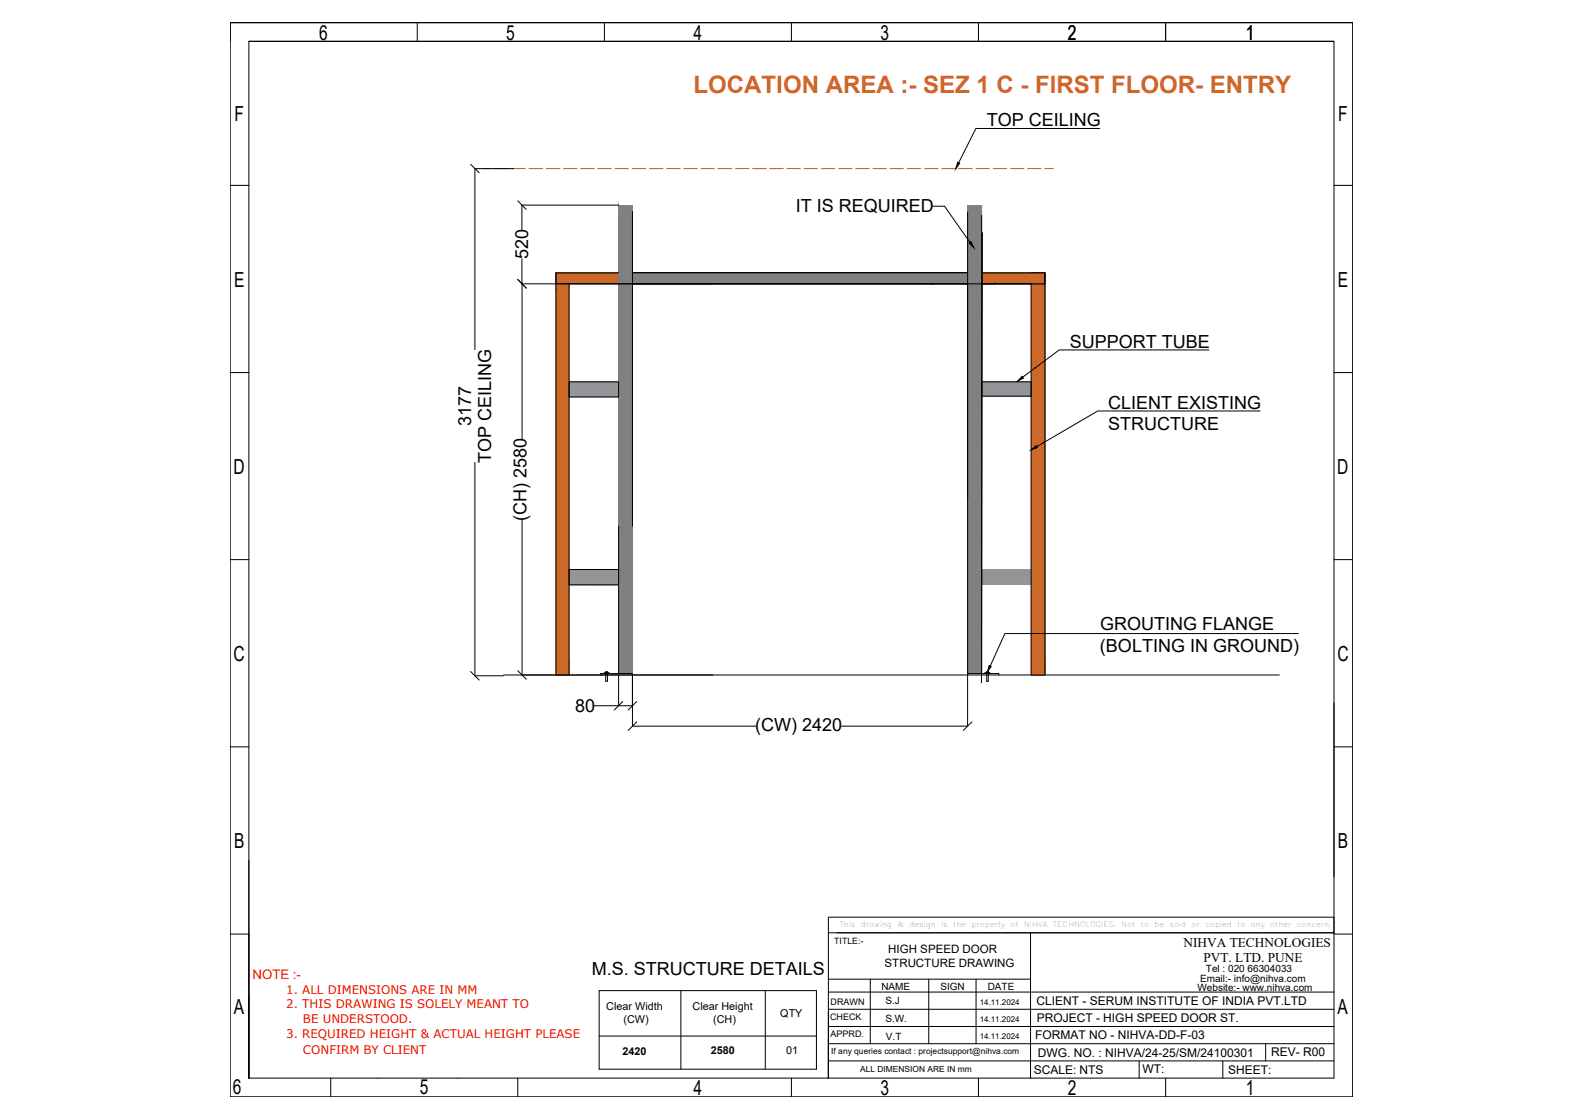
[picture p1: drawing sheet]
<svg xmlns="http://www.w3.org/2000/svg" width="420mm" height="297mm" viewBox="0 0 420 297" stroke-linecap="round" stroke-linejoin="round" font-family="sans-serif">
<!-- layer: 0 -->
<g fill="none" stroke="#000" stroke-width=".27">
<path d="M61.2 6h298.3v285.4h-298.3zM66.1 11h288.4v275.4h-288.4zM66.1 11h288.4M110.9 6v5M160.6 6v5M210.3 6v5M260 6v5M309.8 6v5M359.5 6h-298.3v5M292.3 34.1h-33l-4.5 9.1M61.2 49.2h4.9M125.1 43.7l2.3 2.2"/>
<path d="M136.5 44.8h-10.3v48.1M137.6 53.4l2.2 2.2M164.4 58.3v120.7M164.4 54.5h-25.7v6.6M168.1 56.2v136.7h32.9M248 54.8h3l6.8 9.6M257.1 56.3v136.6h-33.5M260.9 57.2v122.1M354.5 49.2h5M137.6 74.3l2.3 2.3M138.7 75.4h125.9M138.7 68.7v47.9"/>
<path d="M138.7 75.4h.1M147.8 72.5v106.8h3.4v-103.9M164.4 72.5h-16.6v2.9h16.6M168.1 72.4h89M261.1 72.5h16.6v2.9h-16.6h12.9v103.9h3.7v-106.8M261.1 61.8l-.3 119.6M264.6 75.4h.1M274 72.5h3.7M277.7 72.5v3.1M61.2 99h4.9M321.3 93h-39.8l-9.7 7.2M354.5 99h5"/>
<path d="M151.2 101.4h13.2v4.1h-13.2zM260.9 101.4v3.9M261 101.4h13v3.9h-13M334.9 109.2h-43.2l-16.2 9.5M126.2 122.8v56.7h7.6M138.7 138.2v41.1M61.2 148.7h4.9M151.2 151.3h13.2v4.1h-13.2zM260.9 151.3v4M354.5 148.7h5M125.1 178.4l2.3 2.3M133.8 179.3h206.2"/>
<path d="M137.6 178.2l2.3 2.3M160.9 178.7h-.4v.3h.9M161 178.5l.6 .1-.4 .1h.2v2.3h-.4v-2.3h.2h-.3zM161.2 179h6.9v.3M161.5 179h-1.8v.3M161.6 178.7h.3v.3h-.5M164.4 179.3v8.3M257.1 179.3v-.3h8.3v.3M262.1 178.7h-.3v.3h1.3v-.3h-.3M262.2 178.5l.6 .1-.4 .1h.3v2.3h-.5v-2.3h.2h-.3zM345.1 168.3h-78l-3.9 8.7M61.2 198.4h4.9"/>
<path d="M157.9 187.5h10.2M165.5 186.4l-2.2 2.3M169.2 191.8l-2.3 2.3M169.2 186.4l-2.3 2.3M258.3 191.8l-2.3 2.3M354.5 186.7v46.3M354.5 198.4h5M66.1 228.6v57.9M61.2 248.2h4.9M220.1 243.7h134.4v4.1h-134.4zM220.1 247.8v38.6M222.4 247.8h51.5v38.6"/>
<path d="M273.9 247.8h80.6M354.5 248.2h5M66.1 265.6h.1M159.2 263.2h57.8v20.9h-57.8zM159.2 275.3h57.8M180.9 263.2v20.9M203.4 263.2v20.9M220.1 268.2h134.4M220.1 277.3h134.4M220.1 272.7h134.4M220.1 263.6h134.4M220.1 260.2h53.8"/>
<path d="M231.3 260.2v17.1M246.8 260.2v17.1M259.4 260.2v17.1M336.4 277.3v4.6M87.9 286.4v5M100.4 286.4v.1M121.6 286.4v.1M137.6 286.4v5M210.3 286.4v5M220.1 281.9h134.4M260 286.4v5M302.7 281.9v4.5"/>
<path d="M309.8 286.4v5M325 281.9v4.5"/>
</g>
<g fill="#cd6928" stroke="#cd6928" stroke-width=".27">
<path d="M149.3 72.5h1.9z"/>
<path d="M261.1 72.5l12.9 2.9v-2.9zM261.1 72.5l12.9 2.9h-12.9z"/>
<path d="M164.4 72.5l83.6 2.9v-2.9zM164.4 72.5l83.6 2.9h-83.6z"/>
<path d="M147.8 72.5l16.6 2.9v-2.9zM147.8 72.5l16.6 2.9h-16.6z"/>
<path d="M149.3 72.5h1.9zM147.7 72.5h3.5z"/>
<path d="M147.7 72.5l3.5 106.8v-106.8zM147.7 72.5l3.5 106.8h-3.4z"/>
<path d="M274 72.5l3.8 106.8v-106.8zM274 72.5l3.8 106.8h-3.8z"/>
<path d="M147.8 179.3h3.4zM147.8 179.3h3.4z"/>
</g>
<g fill="#808080" stroke="#808080" stroke-width=".27">
<path d="M164.4 54.6l3.7 17.8v-17.8zM164.4 54.6l3.7 17.8h-3.7z"/>
<path d="M168.1 72.4l89 3v-3zM168.1 72.4l89 3h-89z"/>
<path d="M164.4 72.4l3.7 3v-3zM164.4 72.4l3.7 3h-3.7z"/>
<path d="M257.1 54.6l3.8 78v-78zM257.1 54.6l3.8 78h-3.8z"/>
<path d="M164.4 75.4l3.7 64.4v-64.4zM164.4 75.4l3.7 64.4h-3.7z"/>
<path d="M257.1 132.6l3.8 46.4v-46.4zM257.1 132.6l3.8 46.4h-3.8z"/>
<path d="M164.4 139.8l3.7 39.2v-39.2zM164.4 139.8l3.7 39.2h-3.7z"/>
</g>
<g fill="#939598" stroke="#939598" stroke-width=".27">
<path d="M151.2 151.3h13.2z"/>
<path d="M151.2 151.3h13.2v4z"/>
<path d="M261 101.4l13 3.9v-3.9zM261 101.4l13 3.9h-13z"/>
<path d="M151.2 101.4l13.2 4.1v-4.1zM151.2 101.4l13.2 4.1h-13.2z"/>
<path d="M260.9 151.3l13.1 4v-4zM260.9 151.3l13.1 4h-13.1z"/>
<path d="M151.2 151.3v4h13.2zM151.2 155.3l13.2 .1z"/>
</g>
<path d="M254.5 43.1l.5 .3-1 1.4zM257.6 64.6l.4-.4 .8 1.6zM271.6 100l.4 .5-1.6 .7zM274 119.5l1.4-1.1 .3 .5zM262.9 176.8l.5 .3-1 1.4z" fill="#000" stroke="#000" stroke-width=".27"/>
<g fill="none" stroke="#ff7f00" stroke-width=".27">
<path d="M128.2 44.8h2.3M131.5 44.8h3.6M136 44.8h3.7M140.6 44.8h3.6M145.1 44.8h3.7M149.7 44.8h3.7M154.3 44.8h3.6M158.8 44.8h3.7M163.4 44.8h3.7M168 44.8h3.6M172.6 44.8h3.6M177.1 44.8h3.7"/>
<path d="M181.7 44.8h3.6M186.3 44.8h3.6M190.8 44.8h3.7M195.4 44.8h3.7M200 44.8h3.6M204.5 44.8h3.7M209.1 44.8h3.6M213.7 44.8h3.6M218.2 44.8h3.7M222.8 44.8h3.7M227.4 44.8h3.6M232 44.8h3.6"/>
<path d="M236.5 44.8h3.7M241.1 44.8h3.6M245.6 44.8h3.7M250.2 44.8h3.7M254.8 44.8h3.7M259.3 44.8h3.7M263.9 44.8h3.7M268.5 44.8h3.6M273.1 44.8h3.6M277.6 44.8h2.4"/>
</g>
<text font-size="6.4" fill="#cd6928" x="184.3" y="24.6">LOCATION AREA :- SEZ 1 C - FIRST FLOOR- ENTRY</text>
<g font-size="5.5">
<text x="84.9" y="10.6">6</text>
<text x="134.5" y="10.5">5</text>
<text x="184.3" y="10.5">4</text>
<text x="234" y="10.6">3</text>
<text x="283.8" y="10.6">2</text>
<text x="331.1" y="10.6">1</text>
<text x="62.3" y="32.1">F</text>
<text x="355.6" y="32.1">F</text>
<text x="62.2" y="76.2">E</text>
<text x="355.6" y="76.2">E</text>
<text x="62.1" y="125.8">D</text>
<text x="355.4" y="125.8">D</text>
<text x="62.1" y="175.7">C</text>
<text x="355.4" y="175.7">C</text>
<text x="62.2" y="225.3">B</text>
<text x="355.6" y="225.3">B</text>
<text x="62.1" y="269.3">A</text>
<text x="355.4" y="269.3">A</text>
<text x="61.9" y="290.8">6</text>
<text x="111.6" y="290.8">5</text>
<text x="184.3" y="290.9">4</text>
<text x="234" y="290.9">3</text>
<text x="283.8" y="290.9">2</text>
<text x="331.1" y="290.9">1</text>
</g>
<g font-size="4.8">
<text x="262.3" y="33.5">TOP CEILING</text>
<text x="211.5" y="56.4">IT IS REQUIRED</text>
<text x="140.4" y="68.9" transform="rotate(-90 140.4 68.9)">520</text>
<text x="284.3" y="92.3">SUPPORT TUBE</text>
<text x="125.2" y="113.2" transform="rotate(-90 125.2 113.2)">3177</text>
<text x="294.5" y="108.6">CLIENT EXISTING</text>
<text x="294.5" y="114.4">STRUCTURE</text>
<text x="130.6" y="123" transform="rotate(-90 130.6 123)">TOP CEILING</text>
<text x="139.9" y="138.5" transform="rotate(-90 139.9 138.5)">(CH) 2580</text>
<text x="292.4" y="167.4">GROUTING FLANGE</text>
<text x="292.3" y="173.2">(BOLTING IN GROUND)</text>
<text x="152.8" y="189.2">80</text>
<text x="200.7" y="194.1">(CW) 2420</text>
<text x="157.3" y="259">M.S. STRUCTURE DETAILS</text>
</g>
<g font-size="3.5">
<text x="314.5" y="251.5">NIHVA TECHNOLOGIES</text>
<text x="319.8" y="255.5">PVT. LTD. PUNE</text>
</g>
<text font-size="3.5" fill="#f00" x="67.1" y="260">NOTE :-</text>
<g font-size="3.2">
<text x="275.4" y="267">CLIENT - SERUM INSTITUTE OF INDIA PVT.LTD</text>
<text x="275.5" y="271.5">PROJECT - HIGH SPEED DOOR ST.</text>
<text x="275.1" y="276.1">FORMAT NO - NIHVA-DD-F-03</text>
<text x="275.8" y="280.9">DWG. NO. : NIHVA/24-25/SM/24100301</text>
<text x="337.8" y="280.6">REV- R00</text>
<text x="274.8" y="285.3">SCALE: NTS</text>
<text x="303.6" y="285.2">WT:</text>
<text x="326.4" y="285.3">SHEET:</text>
</g>
<g font-size="3.1">
<text x="235.1" y="256.8">STRUCTURE DRAWING</text>
<text x="236.1" y="253.1">HIGH SPEED DOOR</text>
</g>
<g font-size="3.1" fill="#f00">
<text x="76.1" y="264">1. ALL DIMENSIONS ARE IN MM</text>
<text x="76.1" y="267.9">2. THIS DRAWING IS SOLELY MEANT TO</text>
<text x="76.1" y="275.8">3. REQUIRED HEIGHT &amp; ACTUAL HEIGHT PLEASE</text>
<text x="80.5" y="271.9">BE UNDERSTOOD.</text>
<text x="80.5" y="279.9">CONFIRM BY CLIENT</text>
</g>
<g font-size="2.9">
<text x="161.1" y="268.2">Clear Width</text>
<text x="184.1" y="268.2">Clear Height</text>
<text x="165.7" y="271.7">(CW)</text>
<text x="189.5" y="271.7">(CH)</text>
<text x="207.4" y="270.2">QTY</text>
<text x="165.4" y="280.3">2420</text>
<text x="188.9" y="280.1">2580</text>
<text x="208.9" y="280.1">01</text>
</g>
<g font-size="2.7">
<text x="234.2" y="262.9">NAME</text>
<text x="249.9" y="262.9">SIGN</text>
<text x="262.5" y="262.9">DATE</text>
<text x="318.2" y="263.3">Website:- www.nihva.com</text>
<text x="318.9" y="260.9">Email:- info@nihva.com</text>
<text x="320.5" y="258.2">Tel : 020 66304033</text>
<text x="235.3" y="266.8">S.J</text>
<text x="235.3" y="271.4">S.W.</text>
<text x="235.4" y="276.3">V.T</text>
</g>
<g font-size="2.4">
<text x="220.7" y="266.9">DRAWN</text>
<text x="220.6" y="270.9">CHECK</text>
<text x="220.7" y="275.4">APPRD.</text>
</g>
<text font-size="2.3" x="221.7" y="250.8">TITLE:-</text>
<g font-size="2.2">
<text x="220.9" y="280">If any queries contact : projectsupport@nihva.com</text>
<text x="228.6" y="284.9">ALL DIMENSION ARE IN mm</text>
</g>
<g font-size="2.1">
<text x="260.4" y="266.9">14.11.2024</text>
<text x="260.4" y="271.5">14.11.2024</text>
<text x="260.4" y="276.1">14.11.2024</text>
</g>
<g font-size="1.9">
<text x="223.2" y="246.2">This</text>
<text x="228.8" y="246.2">drawing</text>
<text x="238.5" y="246.2">&amp;</text>
<text x="241.7" y="246.2">design</text>
<text x="253.3" y="246.2">the</text>
<text x="258.2" y="246.2">property</text>
<text x="268.6" y="246.2">of</text>
<text x="272.2" y="246.2">NIHVA</text>
<text x="279.8" y="246.2">TECHNOLOGIES.</text>
<text x="298.1" y="246.2">Not</text>
<text x="303.2" y="246.2">to</text>
<text x="306.8" y="246.2">be</text>
<text x="310.8" y="246.2">sold</text>
<text x="316.7" y="246.2">or</text>
<text x="320.3" y="246.2">copied</text>
<text x="328.8" y="246.2">to</text>
<text x="332.4" y="246.2">any</text>
<text x="337.6" y="246.2">other</text>
<text x="344.7" y="246.2">concern.</text>
</g>
</svg>
